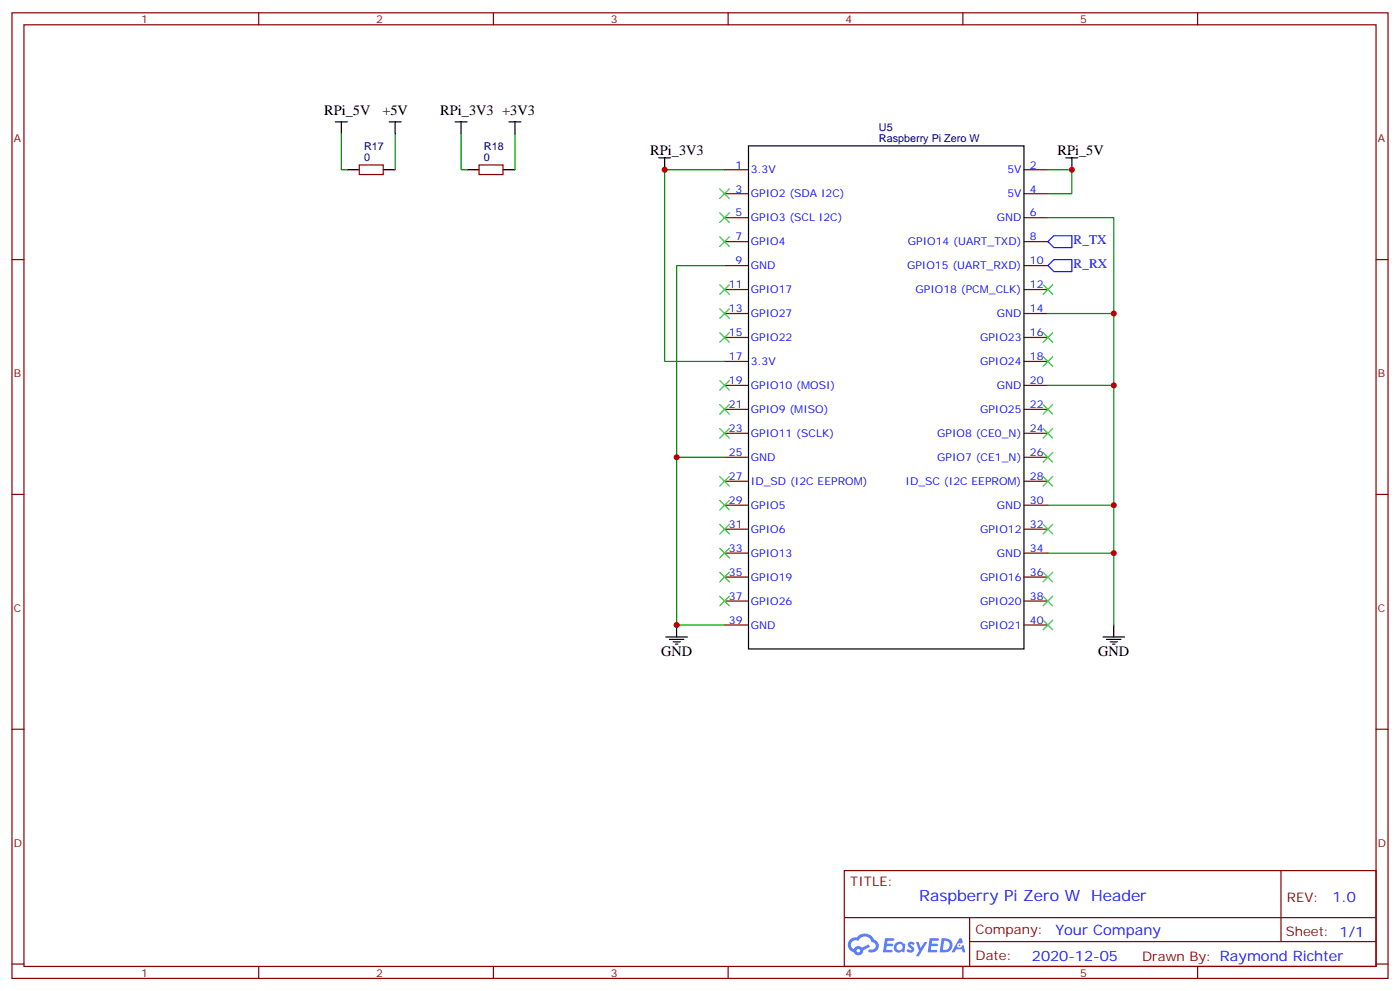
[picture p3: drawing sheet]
<svg xmlns="http://www.w3.org/2000/svg" width="412mm" height="292mm" viewBox="0 0 412 292" stroke-linecap="round" stroke-linejoin="round" font-family="sans-serif">
<g fill="none" stroke="#870000" stroke-width=".35">
<path d="M3.5 3.8h405.4v284.3h-405.4zM7.1 7.3h398.2v277.3h-398.2zM76.2 3.8v3.5M145.3 3.8v3.5M214.5 3.8v3.5M283.6 3.8v3.5M352.8 3.8v3.5M3.5 76.4h3.6M405.3 76.4h3.6M3.5 145.6h3.6M405.3 145.6h3.6M3.5 214.7h3.6"/>
<path d="M405.3 214.7h3.6M248.7 256.4h156.6v28.2h-156.6zM377.3 256.4v20.9M248.7 270.2h156.5M285.6 277.3h119.6M285.6 270.2v14.1M3.5 283.9h3.6M76.2 284.6v3.5M145.3 284.6v3.5M214.5 284.6v3.5M283.6 284.6v3.5M352.8 284.6v3.5"/>
<path d="M405.3 283.9h3.6"/>
</g>
<g fill="#5487ff">
<path d="M267.7 277.5a1.22 1.22 0 0 1 1.7 .3l-.4 .6a.47 .47 0 0 0-.3-.4 .47 .47 0 0 0-.5 .2l.1 .2a1.14 1.14 0 0 1 .8 1.7 1.14 1.14 0 0 1-1.9 0l-.2-.2 .5-.5 .7 .4a.29 .29 0 0 0 .3-.2 .29 .29 0 0 0-.2-.4 1.04 1.04 0 0 1-.6-1.7z"/>
<path d="M260.7 276.3h2.4l.3 .2-.2 .5h-1.8l-.1 .9h1.5l.3 .4-.3 .3h-1.6l-.2 1.1 1.7 .1 .2 .3-.2 .3h-2.6z"/>
<path d="M273.8 276.3h2.4l.3 .2-.1 .5h-1.8l-.2 .9h1.6l.3 .4-.4 .3h-1.6l-.1 1.1 1.7 .1 .2 .3-.2 .3h-2.6z"/>
<path d="M282.6 276.3h.7l.3 1.2-.6 .4a.69 .69 0 0 0-1 .2 .69 .69 0 0 0 .4 1 .69 .69 0 0 0 .9-.6l.5-.3 .6 2.2h-.8l-.2-.8h-1.8l-.5 .8h-.8z"/>
<path d="M269.8 277.4h.8l.6 1.8 1.1-1.8h.9l-2.6 4.2h-.8l.9-1.6z"/>
<path d="M277.4 276.3l-.6 4.1h1.3a2.11 2.11 0 0 0 2.5-2.1 2.11 2.11 0 0 0-2.5-2zM278.1 277a1.39 1.39 0 0 1 1.7 1.4 1.39 1.39 0 0 1-1.8 1.3h-.3z"/>
<path d="M263.7 277.9a1.54 1.54 0 0 0-.1 2.2 1.54 1.54 0 0 0 2.2 .1l.6 .2 .3-2.3-.2-.2h-.4a1.49 1.49 0 0 0-2.4 0zM264 278.9a.94 .94 0 0 1 1.8 0 .94 .94 0 0 1-1.8 0z"/>
<path d="M250.4 276.7a2.18 2.18 0 0 0 1.1 3.7 1.44 1.44 0 0 0 1.6 .9 1.44 1.44 0 0 0 1.2-1.5l2-1-.5-.7-1.9 .9a1.47 1.47 0 0 0-2.4 .5 1.39 1.39 0 0 1-.7-2 1.39 1.39 0 0 1 2-.4 2.12 2.12 0 0 1 2.2-1.3 2.12 2.12 0 0 1 1.9 1.7 1.14 1.14 0 0 1 1.1 1.4 1.14 1.14 0 0 1-1.7 .7 .43 .43 0 0 0-.5 .4 .43 .43 0 0 0 .4 .5 1.98 1.98 0 0 0 2.5-1.3 1.98 1.98 0 0 0-1.2-2.5 3.1 3.1 0 0 0-5.3-.7l-.9 .1zM252.3 280a.55 .55 0 0 1 1.1 0 .55 .55 0 0 1-1.1 0z"/>
<circle cx="282.6" cy="278.4" r=".26"/>
</g>
<g fill="none" stroke="#000" stroke-width=".35">
<path d="M98.8 35.9h3.5M100.5 35.9v3.5M114.7 35.9h3.5M116.4 35.9v3.5M134.1 35.9h3.5M135.8 35.9v3.5M149.9 35.9h3.6M151.7 35.9v3.5M102.3 50h3.5M112.9 50h3.5M137.6 50h3.5M148.2 50h3.5"/>
<path d="M194 46.5h3.6M195.8 46.5v3.5M220.5 42.9h81.1v148.2h-81.1zM314 46.5h3.5M315.7 46.5v3.5M196.1 187.6h6.4M197.2 188.3h4.2M198.3 189h2.1M199 189.7h.7M199.3 184v3.6M324.9 187.6h6.4M326 188.3h4.2"/>
<path d="M327 189h2.1M327.7 189.7h.7M328.1 184v3.6"/>
</g>
<path d="M310.4 69.4h5.3v3.5h-5.3l-1.7-1.7zM310.4 76.4h5.3v3.6h-5.3l-1.7-1.8z" fill="none" stroke="#00f" stroke-width=".35"/>
<g fill="none" stroke="#870000" stroke-width=".35">
<path d="M105.8 48.6h7.1v2.8h-7.1zM141.1 48.6h7.1v2.8h-7.1zM213.4 50h7.1M213.4 57h7.1M301.6 50h7.1M301.6 57h7.1M213.4 64.1h7.1M213.4 71.2h7.1M213.4 78.2h7.1M301.6 64.1h7.1M301.6 71.2h7.1M301.6 78.2h7.1"/>
<path d="M213.4 85.3h7.1M213.4 92.3h7.1M213.4 99.4h7.1M301.6 85.3h7.1M301.6 92.3h7.1M301.6 99.4h7.1M213.4 106.4h7.1M213.4 113.5h7.1M301.6 106.4h7.1M301.6 113.5h7.1M213.4 120.5h7.1M213.4 127.6h7.1"/>
<path d="M213.4 134.7h7.1M301.6 120.5h7.1M301.6 127.6h7.1M301.6 134.7h7.1M213.4 141.7h7.1M213.4 148.8h7.1M213.4 155.8h7.1M301.6 141.7h7.1M301.6 148.8h7.1M301.6 155.8h7.1M213.4 162.9h7.1M213.4 169.9h7.1"/>
<path d="M213.4 177h7.1M301.6 162.9h7.1M301.6 169.9h7.1M301.6 177h7.1M213.4 184h7.1M301.6 184h7.1"/>
</g>
<g fill="none" stroke="#008700" stroke-width=".35">
<path d="M100.5 39.4v10.6h1.8M116.4 39.4v10.6M135.8 39.4v10.6h1.8M151.7 39.4v10.6M213.4 50h-17.6v56.4h17.6M308.7 50h7v7h-7M213.4 78.2h-14.1v105.8h14.1M308.7 64.1h19.4v119.9M308.7 92.3h19.4M308.7 113.5h19.4M199.3 134.7h14.1M308.7 148.8h19.4"/>
<path d="M308.7 162.9h19.4"/>
</g>
<g fill="none" stroke="#3c3" stroke-width=".35">
<path d="M212 55.6l2.8 2.9M214.8 55.6l-2.8 2.9M212 62.7l2.8 2.8M212 69.7l2.8 2.9M214.8 62.7l-2.8 2.8M214.8 69.7l-2.8 2.9M212 83.9l2.8 2.8M212 90.9l2.8 2.8M212 98l2.8 2.8M214.8 83.9l-2.8 2.8M214.8 90.9l-2.8 2.8M214.8 98l-2.8 2.8"/>
<path d="M307.3 98l2.8 2.8M307.3 83.9l2.8 2.8M310.1 98l-2.8 2.8M310.1 83.9l-2.8 2.8M212 112.1l2.8 2.8M212 119.1l2.8 2.9M214.8 112.1l-2.8 2.8M214.8 119.1l-2.8 2.9M307.3 119.1l2.8 2.9M307.3 105l2.8 2.8M310.1 119.1l-2.8 2.9M310.1 105l-2.8 2.8"/>
<path d="M212 126.2l2.8 2.8M214.8 126.2l-2.8 2.8M307.3 133.2l2.8 2.9M307.3 126.2l2.8 2.8M310.1 133.2l-2.8 2.9M310.1 126.2l-2.8 2.8M212 140.3l2.8 2.8M212 147.4l2.8 2.8M212 154.4l2.8 2.8M214.8 140.3l-2.8 2.8M214.8 147.4l-2.8 2.8M214.8 154.4l-2.8 2.8"/>
<path d="M307.3 154.4l2.8 2.8M307.3 140.3l2.8 2.8M310.1 154.4l-2.8 2.8M310.1 140.3l-2.8 2.8M212 161.5l2.8 2.8M212 168.5l2.8 2.8M212 175.6l2.8 2.8M214.8 161.5l-2.8 2.8M214.8 168.5l-2.8 2.8M214.8 175.6l-2.8 2.8M307.3 175.6l2.8 2.8M307.3 168.5l2.8 2.8"/>
<path d="M310.1 175.6l-2.8 2.8M310.1 168.5l-2.8 2.8M307.3 182.6l2.8 2.9M310.1 182.6l-2.8 2.9"/>
</g>
<g fill="#c00">
<circle cx="315.7" cy="50" r=".88"/>
<circle cx="195.8" cy="50" r=".88"/>
<circle cx="199.3" cy="184" r=".88"/>
<circle cx="199.3" cy="134.7" r=".88"/>
<circle cx="328.1" cy="162.9" r=".88"/>
<circle cx="328.1" cy="148.8" r=".88"/>
<circle cx="328.1" cy="113.5" r=".88"/>
<circle cx="328.1" cy="92.3" r=".88"/>
</g>
<g font-size="4.6" fill="#00f">
<text x="270.8" y="265.4">Raspberry Pi Zero W</text>
<text x="321.4" y="265.4">Header</text>
</g>
<g font-size="4.2">
<text x="95.5" y="33.8">RPi_5V</text>
<text x="112.6" y="33.8">+5V</text>
<text x="129.7" y="33.8">RPi_3V3 +3V3</text>
<text x="191.6" y="45.8">RPi_3V3</text>
<text x="311.5" y="45.8">RPi_5V</text>
<text x="194.7" y="193.2">GND</text>
<text x="323.5" y="193.2">GND</text>
</g>
<g font-size="4.2" fill="#00f">
<text x="392.5" y="265.6">1.0</text>
<text x="310.9" y="275.2">Your Company</text>
<text x="304" y="283">2020-12-05</text>
</g>
<g font-size="3.9" fill="#00f">
<text x="316.3" y="71.9">R_TX</text>
<text x="316.3" y="79">R_RX</text>
</g>
<g font-size="3.9" fill="#800">
<text x="250.5" y="260.9">TITLE:</text>
<text x="379.1" y="265.6">REV:</text>
<text x="287.4" y="275.1">Company:</text>
<text x="378.7" y="275.8">Sheet: 1/1</text>
<text x="287.4" y="282.8">Date:</text>
<text x="336.4" y="282.9">Drawn By: Raymond Richter</text>
</g>
<g font-size="3.2" fill="#800">
<text x="41.6" y="6.8">1</text>
<text x="110.8" y="6.8">2</text>
<text x="179.9" y="6.8">3</text>
<text x="249.1" y="6.8">4</text>
<text x="318.2" y="6.8">5</text>
<text x="4.1" y="41.9">A</text>
<text x="405.9" y="41.9">A</text>
<text x="4.1" y="111">B</text>
<text x="405.9" y="111">B</text>
<text x="4.1" y="180.2">C</text>
<text x="405.9" y="180.2">C</text>
<text x="4.1" y="249.3">D</text>
<text x="405.9" y="249.3">D</text>
<text x="41.6" y="287.6">1</text>
<text x="110.8" y="287.6">2</text>
<text x="179.9" y="287.6">3</text>
<text x="249.1" y="287.6">4</text>
<text x="318.2" y="287.6">5</text>
</g>
<g font-size="3.2" fill="#000080">
<text x="258.9" y="41.9">Raspberry Pi Zero W</text>
<text x="258.9" y="38.7">U5</text>
<text x="107.3" y="47.5">0</text>
<text x="107.3" y="44.3">R17</text>
<text x="142.5" y="47.5">0</text>
<text x="142.5" y="44.3">R18</text>
</g>
<g font-size="3.2" fill="#00f">
<text x="216.7" y="49.6">1</text>
<text x="221.2" y="51">3.3V</text>
<text x="296.7" y="51">5V</text>
<text x="303.4" y="49.6">2</text>
<text x="216.7" y="56.7">3</text>
<text x="221.2" y="58.1">GPIO2 (SDA I2C)</text>
<text x="296.7" y="58.1">5V</text>
<text x="303.4" y="56.7">4</text>
<text x="216.7" y="63.7">5</text>
<text x="221.2" y="65.2">GPIO3 (SCL I2C)</text>
<text x="293.6" y="65.2">GND</text>
<text x="303.4" y="63.7">6</text>
<text x="216.7" y="70.8">7</text>
<text x="303.4" y="70.8">8</text>
<text x="216.7" y="77.9">9</text>
<text x="221.2" y="72.2">GPIO4</text>
<text x="267.4" y="72.2">GPIO14 (UART_TXD)</text>
<text x="303.4" y="77.9">10</text>
<text x="221.2" y="79.3">GND</text>
<text x="267.2" y="79.3">GPIO15 (UART_RXD)</text>
<text x="214.7" y="84.9">11</text>
<text x="221.2" y="86.3">GPIO17</text>
<text x="269.7" y="86.3">GPIO18 (PCM_CLK)</text>
<text x="303.4" y="84.9">12</text>
<text x="214.7" y="92">13</text>
<text x="221.2" y="93.4">GPIO27</text>
<text x="293.6" y="93.4">GND</text>
<text x="303.4" y="92">14</text>
<text x="214.7" y="99">15</text>
<text x="221.2" y="100.4">GPIO22</text>
<text x="288.7" y="100.4">GPIO23</text>
<text x="303.4" y="99">16</text>
<text x="214.7" y="106.1">17</text>
<text x="221.2" y="107.5">3.3V</text>
<text x="288.7" y="107.5">GPIO24</text>
<text x="303.4" y="106.1">18</text>
<text x="214.7" y="113.1">19</text>
<text x="303.4" y="113.1">20</text>
<text x="221.2" y="114.5">GPIO10 (MOSI)</text>
<text x="293.6" y="114.5">GND</text>
<text x="214.7" y="120.2">21</text>
<text x="221.2" y="121.6">GPIO9 (MISO)</text>
<text x="288.7" y="121.6">GPIO25</text>
<text x="303.4" y="120.2">22</text>
<text x="214.7" y="127.2">23</text>
<text x="221.2" y="128.7">GPIO11 (SCLK)</text>
<text x="276.1" y="128.7">GPIO8 (CE0_N)</text>
<text x="303.4" y="127.2">24</text>
<text x="214.7" y="134.3">25</text>
<text x="221.2" y="135.7">GND</text>
<text x="276.1" y="135.7">GPIO7 (CE1_N)</text>
<text x="303.4" y="134.3">26</text>
<text x="214.7" y="141.4">27</text>
<text x="221.2" y="142.8">ID_SD (I2C EEPROM)</text>
<text x="266.8" y="142.8">ID_SC (I2C EEPROM)</text>
<text x="303.4" y="141.4">28</text>
<text x="214.7" y="148.4">29</text>
<text x="221.2" y="149.8">GPIO5</text>
<text x="293.6" y="149.8">GND</text>
<text x="303.4" y="148.4">30</text>
<text x="214.7" y="155.5">31</text>
<text x="303.4" y="155.5">32</text>
<text x="221.2" y="156.9">GPIO6</text>
<text x="288.7" y="156.9">GPIO12</text>
<text x="214.7" y="162.5">33</text>
<text x="221.2" y="163.9">GPIO13</text>
<text x="293.6" y="163.9">GND</text>
<text x="303.4" y="162.5">34</text>
<text x="214.7" y="169.6">35</text>
<text x="221.2" y="171">GPIO19</text>
<text x="288.7" y="171">GPIO16</text>
<text x="303.4" y="169.6">36</text>
<text x="214.7" y="176.6">37</text>
<text x="221.2" y="178">GPIO26</text>
<text x="288.7" y="178">GPIO20</text>
<text x="303.4" y="176.6">38</text>
<text x="214.7" y="183.7">39</text>
<text x="221.2" y="185.1">GND</text>
<text x="288.7" y="185.1">GPIO21</text>
<text x="303.4" y="183.7">40</text>
</g>
</svg>
